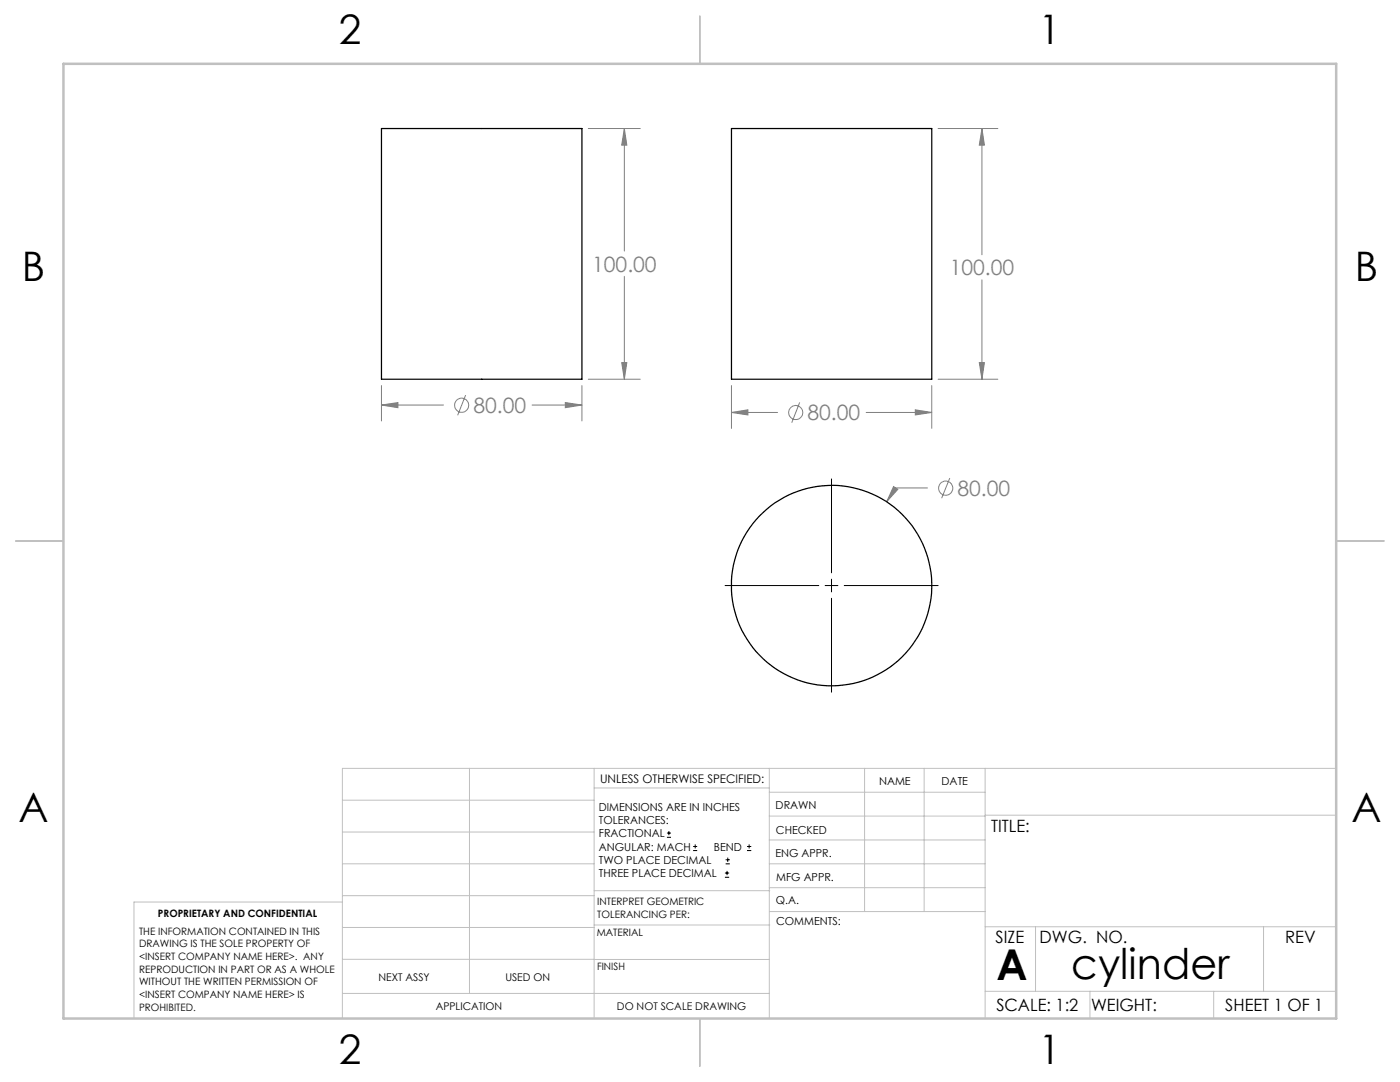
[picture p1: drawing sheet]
<svg xmlns="http://www.w3.org/2000/svg" width="279mm" height="216mm" viewBox="0 0 279 216" stroke-linecap="round" stroke-linejoin="round" font-family="sans-serif">
<g fill="none" stroke="#808080" stroke-width=".2">
<path d="M117.4 25.6h10.4M124.6 25.6l.5 3.4h-1zM124.6 25.6v24.5M187.2 25.6h11.9M196 25.6l.5 3.4h-1.1zM196 25.6v25.2M124.6 55.1v20.6M196 55.8v19.9M76.1 76.9v7.1M92.9 78.8l-1.6 4.1M116.1 76.9v7.1M117.4 75.7h10.4"/>
<path d="M124.1 72.4h1l-.5 3.3zM146 76.9v8.6M185.9 76.9v8.6M187.2 75.7h11.9M195.4 72.4h1.1l-.5 3.3zM76.1 80.8l3.3-.5v1.1zM76.1 80.8h12.4M106.2 80.8h9.9M112.8 80.3l3.3 .5-3.3 .6zM146 82.3l3.3-.5v1zM146 82.3h9.2M159.6 80.3l-1.6 4"/>
<path d="M172.9 82.3h13M178.3 97.1l.9 .5-2.2 2.5zM182.7 81.8l3.2 .5-3.2 .5zM185.1 97.4h-6.3l-1.8 2.7M189.5 95.4l-1.6 4"/>
<circle cx="92.1" cy="80.9" r="1.41"/>
<circle cx="158.8" cy="82.3" r="1.41"/>
<circle cx="188.7" cy="97.4" r="1.41"/>
</g>
<g fill="none" stroke="#000" stroke-width=".2">
<path d="M165.9 95.6v18.7M144.7 116.8h18.7M164.7 116.8h2.5M165.9 115.6v2.5M165.9 119.4v18.7M168.5 116.8h18.7M133.1 167.1h.8M133.1 166.2h.8M133.5 165.8v.9M138.3 169.7h.8M138.3 168.9h.8M138.7 168.5v.8"/>
<path d="M144.7 175h.8M144.7 174.2h.8M144.8 172.4h.9M144.8 171.6h.9M145.1 173.8v.8M145.2 171.1v.9M149.1 169.7h.8M149.1 168.9h.8M149.5 168.5v.8"/>
</g>
<g fill="none" stroke="#c0c0c0" stroke-width=".2">
<path d="M68.3 159.7h50.3M93.7 153.3v44.9M118.6 153.3v49.9M118.6 157.2h34.9M153.5 153.3v49.9M153.5 158.1h43.1M172.5 153.3v28.6M184.4 153.3v28.6M196.6 153.3v49.9M266.7 153.3h-198.4v49.9M68.3 178.7h50.3M68.3 172.4h50.3"/>
<path d="M68.3 166h50.3M68.3 180h-41.6v23.2M118.6 177.7h35M153.5 167.6h43.1M153.5 162.8h43.1M153.5 172.4h43.1M153.5 177.1h43.1M196.6 162.7h70.1M68.3 198.2h85.2M68.3 191.4l85.2 .1M68.3 185.1h50.3M118.6 184.6h35"/>
<path d="M153.6 181.9h43M196.6 197.8h70.1M196.6 184.9h70.1M206.7 184.9v12.9M217.5 197.8v5.4M242.2 197.8v5.4M252.2 184.9v12.9"/>
</g>
<path d="M139.7 3.2v9.5M3.1 107.9h9.6M266.7 107.9h9.5M139.7 203.2v9.6" fill="none" stroke="#c0c0c0" stroke-width=".25"/>
<path d="M12.7 12.7h254v190.5h-254z" fill="none" stroke="#c0c0c0" stroke-width=".5"/>
<path d="M195.4 72.4h1.1l-.5 3.3zM196 25.6l.5 3.4h-1.1zM146 82.3l3.3-.5v1zM182.7 81.8l3.2 .5-3.2 .5zM178.3 97.1l-1.3 3 2.2-2.5zM112.8 80.3l3.3 .5-3.3 .6zM76.1 80.8l3.3-.5v1.1zM124.1 72.4h1l-.5 3.3zM124.6 25.6l.5 3.4h-1z" fill="#808080"/>
<g fill="none" stroke="#000" stroke-width=".25">
<path d="M76.1 25.6h40v50.1h-40zM146 25.6h39.9v50.1h-39.9z"/>
<circle cx="166" cy="116.8" r="20"/>
</g>
<g font-size="8.5">
<text x="198.9" y="195.5">A</text>
<text x="213.8" y="195.4">cylinder</text>
</g>
<g font-size="8.1">
<text x="67.6" y="8.9">2</text>
<text x="207.3" y="8.9">1</text>
<text x="4.4" y="56.2">B</text>
<text x="270.4" y="56.2">B</text>
<text x="3.7" y="164.1">A</text>
<text x="269.7" y="164.1">A</text>
<text x="67.6" y="212.4">2</text>
<text x="207.3" y="212.4">1</text>
</g>
<g font-size="4.2" fill="#808080">
<text x="118.2" y="54.2">100.00</text>
<text x="189.5" y="54.9">100.00</text>
<text x="94.5" y="82.4">80.00</text>
<text x="161.1" y="83.9">80.00</text>
<text x="191.1" y="98.9">80.00</text>
</g>
<g font-size="3.4">
<text x="197.8" y="166">TITLE:</text>
<text x="198.7" y="188.1">SIZE</text>
<text x="207.5" y="188.1">DWG. NO.</text>
<text x="256.5" y="188.2">REV</text>
<text x="198.8" y="201.7">SCALE: 1:2</text>
<text x="217.7" y="201.8">WEIGHT:</text>
<text x="244.5" y="201.7">SHEET 1 OF 1</text>
</g>
<text font-size="2.4" x="119.8" y="156.2">UNLESS OTHERWISE SPECIFIED:</text>
<g font-size="2.2">
<text x="119.5" y="161.8">DIMENSIONS ARE IN INCHES</text>
<text x="154.8" y="161.4">DRAWN</text>
<text x="175.4" y="156.6">NAME</text>
<text x="187.9" y="156.7">DATE</text>
<text x="119.5" y="164.4">TOLERANCES:</text>
<text x="119.5" y="167.1">FRACTIONAL</text>
<text x="154.9" y="166.3">CHECKED</text>
<text x="119.5" y="169.7">ANGULAR: MACH</text>
<text x="119.5" y="172.4">TWO PLACE DECIMAL</text>
<text x="142.5" y="169.7">BEND</text>
<text x="154.8" y="171">ENG APPR.</text>
<text x="119.5" y="175">THREE PLACE DECIMAL</text>
<text x="154.9" y="175.7">MFG APPR.</text>
<text x="154.9" y="180.4">Q.A.</text>
<text x="154.9" y="184.6">COMMENTS:</text>
</g>
<g font-size="2.1">
<text x="75.5" y="195.7">NEXT ASSY</text>
<text x="100.9" y="195.7">USED ON</text>
<text x="86.9" y="201.5">APPLICATION</text>
<text x="123.1" y="201.6">DO NOT SCALE DRAWING</text>
</g>
<g font-size="2">
<text x="31.5" y="182.9">PROPRIETARY AND CONFIDENTIAL</text>
<text x="119.2" y="180.6">INTERPRET GEOMETRIC</text>
<text x="119.2" y="183.1">TOLERANCING PER:</text>
<text x="27.8" y="186.5">THE INFORMATION CONTAINED IN THIS</text>
<text x="27.8" y="189">DRAWING IS THE SOLE PROPERTY OF</text>
<text x="27.8" y="191.6">&lt;INSERT COMPANY NAME HERE&gt;. ANY</text>
<text x="119.1" y="186.7">MATERIAL</text>
<text x="27.8" y="194.1">REPRODUCTION IN PART OR AS A WHOLE</text>
<text x="27.8" y="196.6">WITHOUT THE WRITTEN PERMISSION OF</text>
<text x="119.1" y="193.5">FINISH</text>
<text x="27.8" y="199.1">&lt;INSERT COMPANY NAME HERE&gt; IS</text>
<text x="27.8" y="201.7">PROHIBITED.</text>
</g>
</svg>
